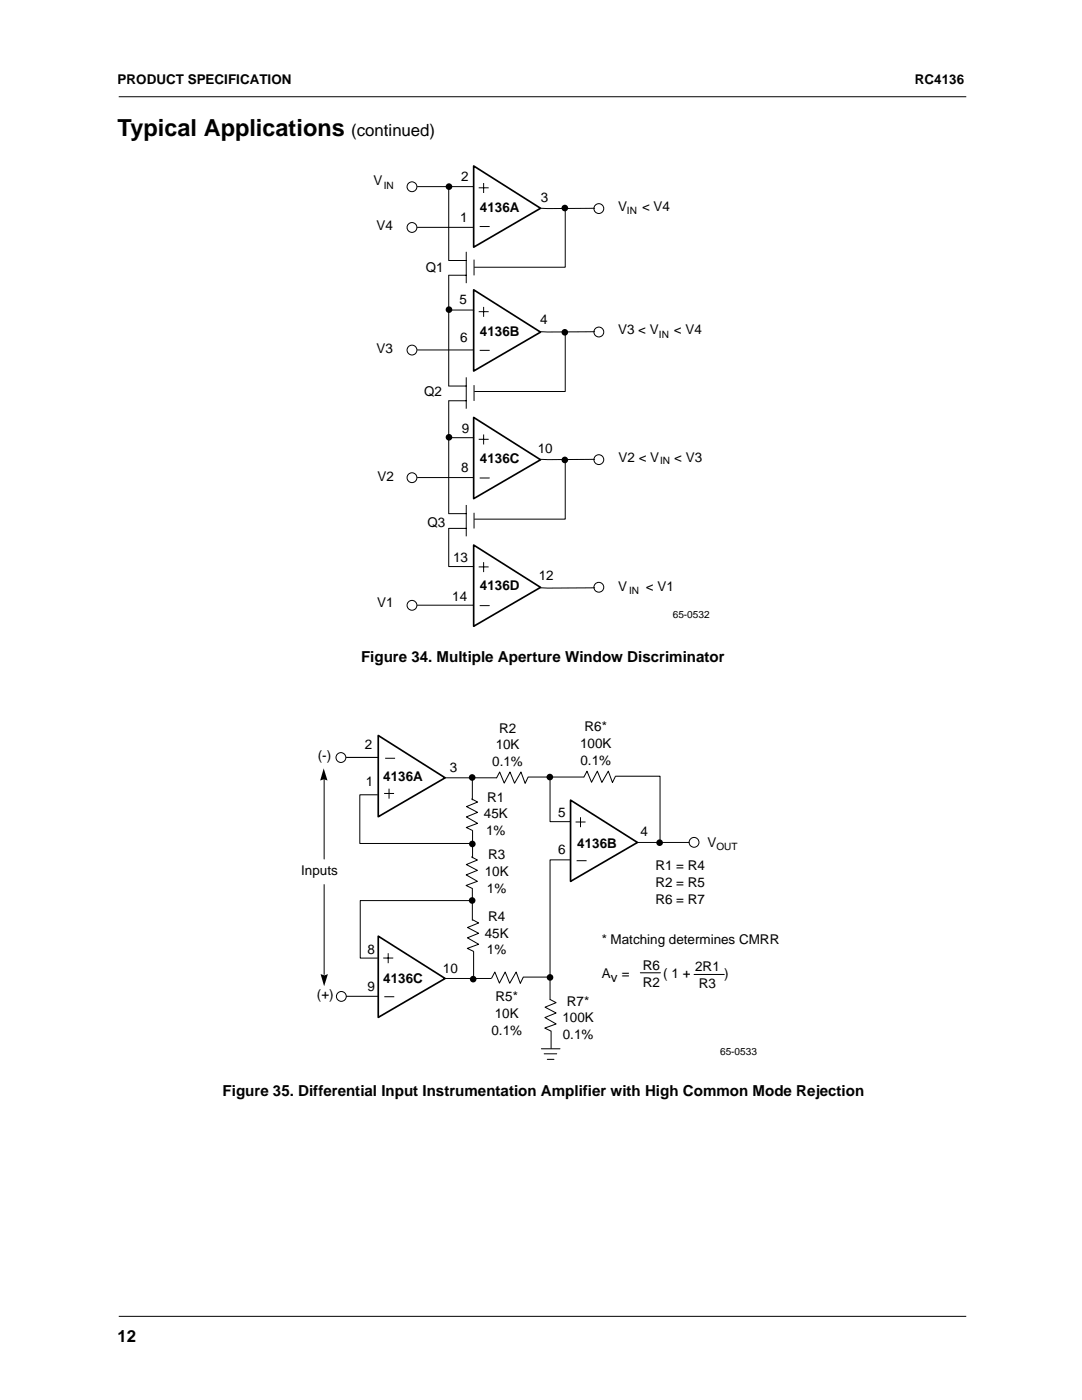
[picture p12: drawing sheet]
<svg xmlns="http://www.w3.org/2000/svg" width="216mm" height="279mm" viewBox="0 0 216 279" stroke-linecap="round" stroke-linejoin="round" font-family="sans-serif">
<path d="M23.8 19.3h168.9M23.8 262.7h168.9" fill="none" stroke="#000" stroke-width=".2"/>
<g fill="#fff">
<path d="M11.4 51.2h8.4v168.9h-8.4z"/>
<path d="M74.5 32.8h67.3v92.5h-67.3z"/>
</g>
<g fill="none" stroke="#000" stroke-width=".2">
<path d="M83.3 37.2h11.1M89.5 37.3v14.7h3.6M95.5 37.5h2M96.5 36.5v2M83.3 45.4h11.1M93 50.3v6.2M93.1 54.9h-3.6v22.1h3.6M94.6 51.8v3.2M95.7 45.2h2M107.9 41.6h10.8M112.8 41.9v11.4h-18.1M83.3 69.8h11.1"/>
<path d="M89.6 61.9h4.9M93 75.3v6.3M93.1 80h-3.6v22.5h3.6M94.6 76.9v3.1M95.5 62.2h2M95.7 69.9h2M96.5 61.2v2M107.9 66.2h10.8M112.8 66.7v11.4h-18.1M83.3 95.3h11.1M89.6 87.4h4.9M95.5 87.7h2"/>
<path d="M95.7 95.4h2M96.5 86.7v2M107.9 91.7h10.8M112.8 92.1v11.5h-18.1M93 100.8v6.2M93.1 105.5h-3.6v7.6h5M94.6 102.3v3.2M95.5 113.1h2M96.5 112.2v2M107.9 117.3h10.8M83.3 120.8h11.1M95.7 120.9h2"/>
<circle cx="82.2" cy="37.3" r=".98"/>
<circle cx="82.2" cy="45.4" r=".98"/>
<circle cx="119.5" cy="41.6" r=".98"/>
<circle cx="82.2" cy="69.9" r=".98"/>
<circle cx="119.5" cy="66.3" r=".98"/>
<circle cx="82.2" cy="95.3" r=".98"/>
<circle cx="119.5" cy="91.7" r=".98"/>
<circle cx="119.5" cy="117.2" r=".98"/>
<circle cx="82.2" cy="120.8" r=".98"/>
</g>
<path d="M94.5 33.1l13.4 8.5-13.4 7.7zM94.5 57.8l13.4 8.5-13.4 7.7zM94.5 83.3l13.4 8.5-13.4 7.7zM94.5 108.8l13.4 8.4-13.4 7.8z" fill="none" stroke="#000" stroke-width=".34"/>
<g fill="#000">
<circle cx="89.6" cy="37.2" r=".66"/>
<circle cx="112.7" cy="41.5" r=".66"/>
<circle cx="89.6" cy="61.8" r=".66"/>
<circle cx="112.7" cy="66.3" r=".66"/>
<circle cx="89.6" cy="87.3" r=".66"/>
<circle cx="112.7" cy="91.8" r=".66"/>
</g>
<path d="M59.9 143.2h96.5v68.4h-96.5z" fill="#fff"/>
<g fill="none" stroke="#000" stroke-width=".2">
<path d="M64.7 155.2v16.2M75.3 158.6h-3.5v9.7h22.4M76.6 158.4h2M76.8 151.3h2M77.6 157.4v2M88.8 155.2h10.3M94.1 159.4l1.2 .7-2.2 .9 2.2 1.1-2.2 .9 2.2 1.3-2.3 .8 1.3 .6v5.5M94.3 155.3v4.3M109.8 155.1v8.9h4M116.5 155.1h-11.1l-.6 1.2-.8-2.2-1.3 2.2-.9-2.2-1.2 2.2-.9-2.2-.6 1.2M116.5 155.1l.6-1.2 .9 2.2 1.2-2.2 .9 2.2 1.3-2.2 .8 2.3 .6-1.3h8.9v13.2M64.7 176.5v18"/>
<path d="M94 171l1.3 .6-2.3 .9 2.3 1.2-2.3 .9 2.3 1.3-2.3 .8 1.3 .6v6.4M94.2 179.7h-22.3v11.5h3.4M113.7 171.6h-3.9v27.9M114.9 164h1.9M115.1 171.8h1.9M115.8 163.1v2M127.2 168.1h10.3M69.1 198.8h6.3M76.5 191.2h2M76.7 198.9h2M77.5 190.2v2M88.8 195.3h9.2"/>
<path d="M94.3 183.5l1.2 .7-2.2 .9 2.2 1.2-2.2 .9 2.2 1.2-2.3 .9 1.3 .6v5.5M109.7 195h-5.3l-.6 1.3-.8-2.3-1.3 2.2-.9-2.2-1.2 2.2-.9-2.2-.6 1.2M109.7 199.4l1.3 .7-2.2 .9 2.2 1.2-2.3 .9 2.3 1.3-2.3 .8 1.3 .6v3.4M127.8 194.1h4M138.5 194.5h6M108 209.3h3.7M108.6 210.3h2.5M109.2 211.4h1.3"/>
<circle cx="68" cy="151.2" r=".98"/>
<circle cx="138.5" cy="168.1" r=".98"/>
<circle cx="68.1" cy="198.9" r=".98"/>
</g>
<g fill="#000">
<path d="M64.6 153.4l.7 2.4-.7-.3-.7 .3zM64 194.4l.7 .3 .7-.3-.7 2.4z"/>
<circle cx="94.2" cy="155.2" r=".66"/>
<circle cx="109.7" cy="155.1" r=".66"/>
<circle cx="94.2" cy="179.7" r=".66"/>
<circle cx="94.3" cy="168.4" r=".66"/>
<circle cx="131.6" cy="168.2" r=".66"/>
<circle cx="94.4" cy="195.4" r=".66"/>
<circle cx="109.8" cy="195.1" r=".66"/>
</g>
<path d="M75.5 146.8l13.3 8.4-13.3 7.8zM113.8 159.7l13.4 8.4-13.4 7.8zM75.5 186.8l13.3 8.5-13.3 7.7z" fill="none" stroke="#000" stroke-width=".34"/>
<path d="M69.1 151.2h6.3" fill="none" stroke="#000" stroke-width=".22"/>
<text font-size="4.7" x="23.5" y="27.2">Typical Applications</text>
<g font-size="3.4">
<text x="70.1" y="27.2">(continued)</text>
<text x="23.5" y="267.9">12</text>
</g>
<g font-size="3">
<text x="72" y="132.1">Figure 34. Multiple Aperture Window Discriminator</text>
<text x="44.4" y="218.7">Figure 35. Differential Input Instrumentation Amplifier with High Common Mode Rejection</text>
</g>
<g font-size="2.7">
<text x="23.5" y="16.8">PRODUCT SPECIFICATION</text>
<text x="182.6" y="16.8">RC4136</text>
<text x="74.6" y="36.8">V</text>
<text x="92" y="36.1">2</text>
<text x="107.9" y="40.3">3</text>
<text x="75.2" y="45.9">V4</text>
<text x="91.8" y="44.3">1</text>
<text x="95.8" y="42.3">4136A</text>
<text x="123.3" y="42">V</text>
<text x="128.1" y="42">&lt; V4</text>
<text x="85" y="54.3">Q1</text>
<text x="91.7" y="60.8">5</text>
<text x="107.8" y="64.6">4</text>
<text x="75.2" y="70.5">V3</text>
<text x="91.8" y="68.3">6</text>
<text x="95.8" y="67.1">4136B</text>
<text x="123.3" y="66.7">V3 &lt; V</text>
<text x="134.4" y="66.7">&lt; V4</text>
<text x="84.6" y="79.1">Q2</text>
<text x="92.2" y="86.4">9</text>
<text x="75.3" y="96">V2</text>
<text x="92" y="94.1">8</text>
<text x="95.8" y="92.4">4136C</text>
<text x="107.3" y="90.4">10</text>
<text x="123.4" y="92.1">V2 &lt; V</text>
<text x="134.5" y="92.1">&lt; V3</text>
<text x="85.3" y="105.1">Q3</text>
<text x="90.4" y="112.2">13</text>
<text x="90.3" y="119.9">14</text>
<text x="95.8" y="117.7">4136D</text>
<text x="107.5" y="115.7">12</text>
<text x="123.3" y="117.9">V</text>
<text x="128.9" y="117.9">&lt; V1</text>
<text x="75.2" y="121.2">V1</text>
<text x="72.8" y="149.4">2</text>
<text x="98.9" y="149.6">10K</text>
<text x="99.6" y="146.2">R2</text>
<text x="115.8" y="149.2">100K</text>
<text x="116.6" y="145.9">R6*</text>
<text x="63.4" y="151.7">(-)</text>
<text x="76.5" y="155.9">4136A</text>
<text x="89.7" y="154.1">3</text>
<text x="98.2" y="152.9">0.1%</text>
<text x="115.8" y="152.6">0.1%</text>
<text x="73" y="156.9">1</text>
<text x="97.2" y="160">R1</text>
<text x="96.6" y="163.3">45K</text>
<text x="97" y="166.7">1%</text>
<text x="111.4" y="163.1">5</text>
<text x="127.8" y="166.8">4</text>
<text x="97.4" y="171.5">R3</text>
<text x="111.4" y="170.5">6</text>
<text x="115.2" y="169.2">4136B</text>
<text x="130.8" y="173.7">R1 = R4</text>
<text x="141.2" y="169">V</text>
<text x="60.1" y="174.5">Inputs</text>
<text x="96.7" y="174.9">10K</text>
<text x="97.2" y="178.2">1%</text>
<text x="130.8" y="177">R2 = R5</text>
<text x="97.4" y="183.8">R4</text>
<text x="130.8" y="180.4">R6 = R7</text>
<text x="73.3" y="190.3">8</text>
<text x="96.7" y="187.1">45K</text>
<text x="97.2" y="190.5">1%</text>
<text x="120.1" y="188.4">* Matching determines CMRR</text>
<text x="73.3" y="197.8">9</text>
<text x="76.5" y="196.2">4136C</text>
<text x="88.4" y="194.1">10</text>
<text x="120.1" y="195.1">A</text>
<text x="121.9" y="196">v</text>
<text x="124.1" y="195.1">=</text>
<text x="128.3" y="193.6">R6</text>
<text x="128.3" y="197">R2</text>
<text x="132.4" y="195.1">( 1 +</text>
<text x="138.7" y="193.8">2R1</text>
<text x="139.5" y="197.2">R3</text>
<text x="144.5" y="195.1">)</text>
<text x="63.3" y="199.3">(+)</text>
<text x="98.7" y="203.2">10K</text>
<text x="98.9" y="199.8">R5*</text>
<text x="113.1" y="200.7">R7*</text>
<text x="98.1" y="206.5">0.1%</text>
<text x="112.2" y="204">100K</text>
<text x="112.3" y="207.4">0.1%</text>
</g>
<g font-size="2">
<text x="76.6" y="37.7">IN</text>
<text x="125.1" y="42.7">IN</text>
<text x="131.5" y="67.4">IN</text>
<text x="131.7" y="92.6">IN</text>
<text x="125.5" y="118.6">IN</text>
<text x="134.2" y="123.3">65-0532</text>
<text x="143" y="169.7">OUT</text>
<text x="143.7" y="210.6">65-0533</text>
</g>
</svg>
